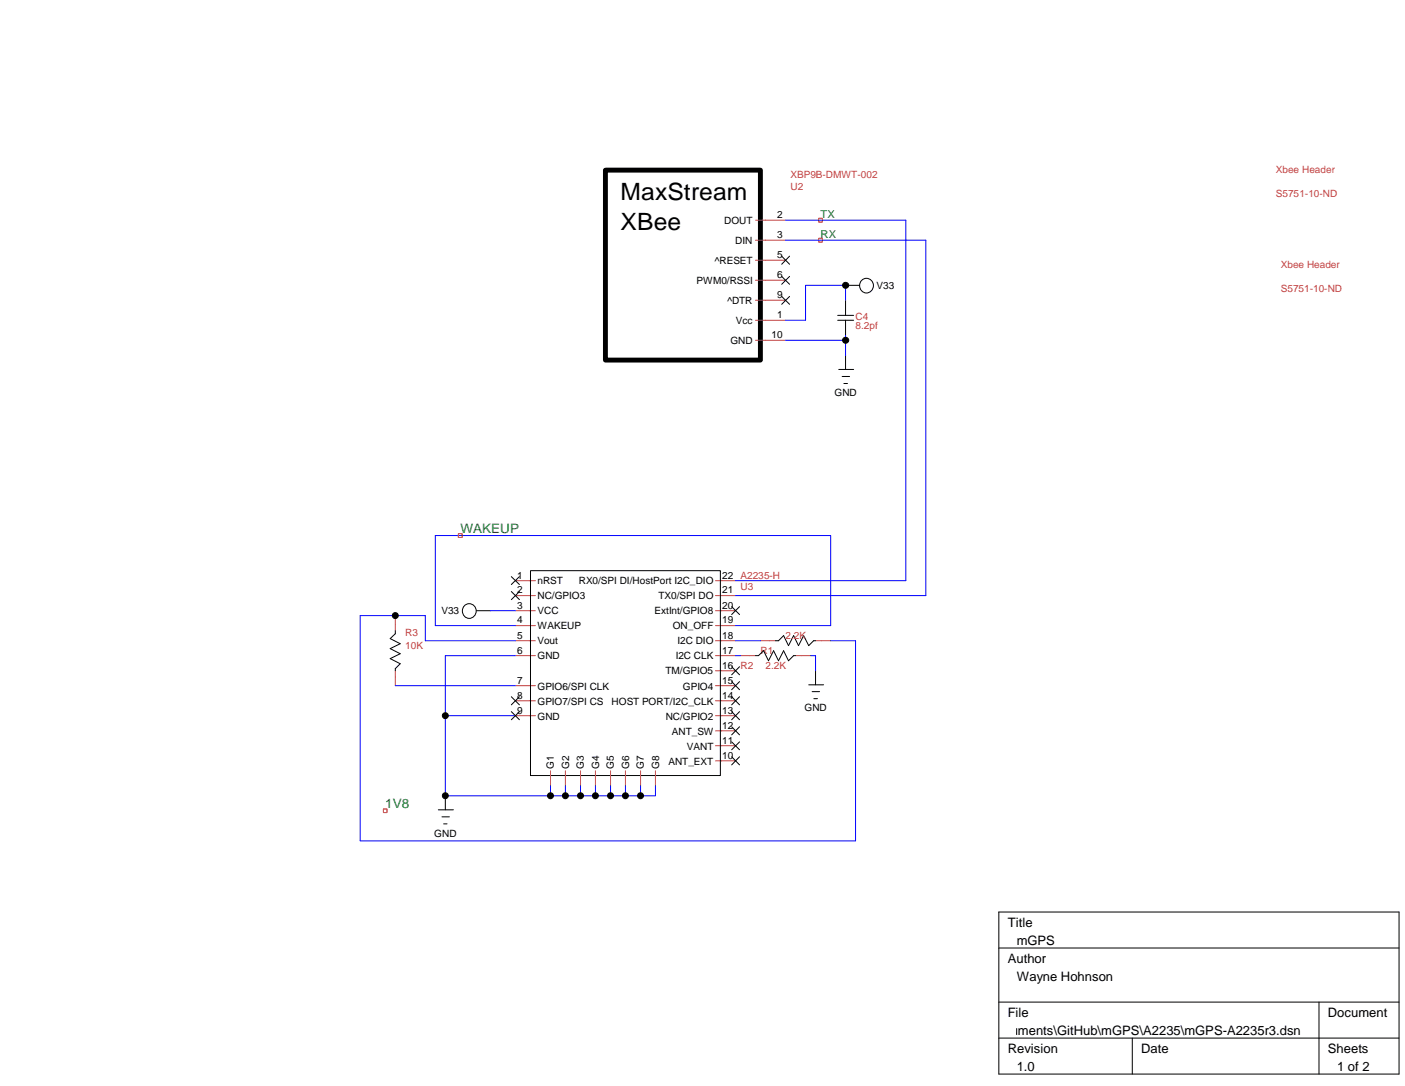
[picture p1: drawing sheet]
<svg xmlns="http://www.w3.org/2000/svg" width="279mm" height="216mm" viewBox="0 0 279 216" stroke-linecap="round" stroke-linejoin="round" font-family="sans-serif">
<path d="M120.4 33.8h30.8v37.8h-30.8z" fill="none" stroke="#000" stroke-width=".97"/>
<g fill="none" stroke="#c04040" stroke-width=".2">
<path d="M150.2 55.7h6M150.2 59.7h6M150.2 47.8h6M150.2 51.7h6M150.2 43.8h6M150.2 63.7h6M150.2 67.6h6M102.5 115.4h4M102.5 118.4h4M142.3 115.4h4M142.3 118.4h4M78.6 122.4v3"/>
<path d="M78.6 133.3v3M102.5 121.4h4M102.5 124.4h4M102.5 127.4h4M102.5 130.3h4M102.5 136.3h4M102.5 139.3h4M142.3 121.4h4M142.3 124.4h4M142.3 127.4h4M142.3 130.3h4M142.3 136.3h4"/>
<path d="M142.3 139.3h4M142.3 133.3h4M147.3 130.3h2.9M151.3 127.4h2.9M158.2 130.3h3M162.2 127.4h3M102.5 142.3h4M109.5 153.2v3M112.4 153.2v3M115.4 153.2v3M118.4 153.2v3M121.4 153.2v3"/>
<path d="M124.4 153.2v3M127.4 153.2v3M130.3 153.2v3M142.3 142.3h4M142.3 151.3h4M142.3 148.3h4M142.3 145.3h4"/>
</g>
<g fill="none" stroke="#000" stroke-width=".2">
<path d="M155.4 50.9l1.6 1.6M155.4 54.9l1.6 1.6M155.4 58.9l1.6 1.6M157 50.9l-1.6 1.6M157 54.9l-1.6 1.6M157 58.9l-1.6 1.6M168.1 56.7h2.8M168.1 59.7v3M166.6 63.7h3.2M166.6 62.7h3.2M166.8 73.4h3M167.5 74.8h1.5"/>
<path d="M167.8 76.2h.7M168.1 63.7v3M168.1 70.7v2.7M101.7 114.6l1.6 1.6M101.7 117.6l1.6 1.6M103.3 114.6l-1.6 1.6M103.3 117.6l-1.6 1.6M105.5 113.5h37.8v40.7h-37.8zM78.6 125.4v.6l-1 1 2 1-2 .9 2 1.1-2 .9 2 1.1-1 .9v.4M94.7 121.4h2.8M101.7 138.5l1.6 1.6M103.3 138.5l-1.6 1.6"/>
<path d="M145.5 132.5l1.6 1.7M145.5 135.5l1.6 1.6M145.5 138.5l1.6 1.6M145.5 120.6l1.6 1.6M147.1 132.5l-1.6 1.7M147.1 135.5l-1.6 1.6M147.1 138.5l-1.6 1.6M147.1 120.6l-1.6 1.6M150.2 130.3h.6l1-.9 1 2 1-2 1 2 1-2 1 2 1-1.1h.4M154.2 127.4h.6l1-1 1 2 1-2 1 2 1-2 1 2 1-1h.4M160.8 136.1h3M161.5 137.5h1.5"/>
<path d="M161.8 138.9h.8M162.2 133.3v2.8M88.6 158.2v2.8M101.7 141.5l1.6 1.6M103.3 141.5l-1.6 1.6M145.5 141.5l1.6 1.6M145.5 144.5l1.6 1.6M145.5 147.5l1.6 1.6M145.5 150.5l1.6 1.6M147.1 141.5l-1.6 1.6M147.1 144.5l-1.6 1.6M147.1 147.5l-1.6 1.6"/>
<path d="M147.1 150.5l-1.6 1.6M87.2 161h3M87.9 162.4h1.5M88.2 163.8h.7M198.6 181.3h79.6v32.2h-79.6zM198.6 188.5h79.6M198.6 199.2h79.6M262.3 199.2v14.3M198.6 206.4h79.6M225.2 206.4v7.1"/>
<circle cx="168.2" cy="56.7" r=".61"/>
<circle cx="172.3" cy="56.8" r="1.42"/>
<circle cx="168.2" cy="67.6" r=".61"/>
<circle cx="78.6" cy="122.4" r=".59"/>
<circle cx="93.3" cy="121.5" r="1.42"/>
<circle cx="88.6" cy="142.3" r=".59"/>
<circle cx="88.6" cy="158.2" r=".59"/>
<circle cx="109.5" cy="158.2" r=".59"/>
<circle cx="112.4" cy="158.2" r=".59"/>
<circle cx="115.4" cy="158.2" r=".59"/>
<circle cx="118.4" cy="158.2" r=".59"/>
<circle cx="121.4" cy="158.2" r=".59"/>
<circle cx="124.4" cy="158.2" r=".59"/>
<circle cx="127.4" cy="158.2" r=".59"/>
</g>
<g fill="none" stroke="#00f" stroke-width=".2">
<path d="M156.2 47.8h27.9v70.6h-37.8M156.2 43.8h23.9v71.6h-33.8M168.1 59.7v-3h-7.9v7h-4M156.2 67.6h11.9M168.1 66.7v4M78.6 136.3h23.9M97.5 121.4h5M102.5 130.3h-13.9v27.9h41.7v-2M102.5 127.4h-17.9v-5h-13v44.8h98.5v-39.8h-4.9M102.5 124.4h-15.9v-17.9h78.6v17.9h-18.9M146.3 130.3h1M146.3 127.4h5"/>
<path d="M161.2 130.3h1v3M88.6 142.3h13.9M109.5 156.2v2M112.4 156.2v2M115.4 156.2v2M118.4 156.2v2M121.4 156.2v2M124.4 156.2v2M127.4 156.2v2"/>
</g>
<path d="M162.8 43.4h.7v.8h-.7zM162.8 47.4h.7v.7h-.7zM91.1 106.1h.8v.7h-.8zM76.2 160.8h.8v.7h-.8z" fill="none" stroke="#f00" stroke-width=".2"/>
<g fill="#000">
<circle cx="168.2" cy="56.7" r=".61"/>
<circle cx="168.2" cy="67.6" r=".61"/>
<circle cx="78.6" cy="122.4" r=".59"/>
<circle cx="88.6" cy="142.3" r=".59"/>
<circle cx="88.6" cy="158.2" r=".59"/>
<circle cx="109.5" cy="158.2" r=".59"/>
<circle cx="112.4" cy="158.2" r=".59"/>
<circle cx="115.4" cy="158.2" r=".59"/>
<circle cx="118.4" cy="158.2" r=".59"/>
<circle cx="121.4" cy="158.2" r=".59"/>
<circle cx="124.4" cy="158.2" r=".59"/>
<circle cx="127.4" cy="158.2" r=".59"/>
</g>
<g font-size="4.7">
<text x="123.4" y="39.8">MaxStream</text>
<text x="123.4" y="45.7">XBee</text>
</g>
<g font-size="2.6" fill="#008020">
<text x="91.6" y="105.9">WAKEUP</text>
<text x="76.6" y="160.7">1V8</text>
</g>
<g font-size="2.6">
<text x="200.4" y="184.3">Title</text>
<text x="200.4" y="191.5">Author</text>
<text x="202.2" y="187.9">mGPS</text>
<text x="202.2" y="195.1">Wayne Hohnson</text>
<text x="200.4" y="202.2">File</text>
<text x="264.1" y="202.2">Document</text>
<text x="172.8" y="205.8">D:\Users\waynej\My Documents\GitHub\mGPS\A2235\mGPS-A2235r3.dsn</text>
<text x="200.4" y="209.4">Revision</text>
<text x="226.9" y="209.4">Date</text>
<text x="264.1" y="209.4">Sheets</text>
<text x="202.2" y="213">1.0</text>
<text x="265.9" y="213">1 of 2</text>
</g>
<g font-size="2.2" fill="#008020">
<text x="163.2" y="43.3">TX</text>
<text x="163.2" y="47.3">RX</text>
</g>
<g font-size="2" fill="#c04040">
<text x="157.2" y="35.4">XBP9B-DMWT-002</text>
<text x="253.7" y="34.4">Xbee Header</text>
<text x="157.2" y="37.8">U2</text>
<text x="253.7" y="39.2">S5751-10-ND</text>
<text x="254.7" y="53.3">Xbee Header</text>
<text x="254.7" y="58.1">S5751-10-ND</text>
<text x="170.1" y="63.7">C4</text>
<text x="170.1" y="65.4">8.2pf</text>
<text x="147.3" y="117.4">U3</text>
<text x="147.3" y="115">A2235-H</text>
<text x="80.6" y="126.4">R3</text>
<text x="80.6" y="128.9">10K</text>
<text x="151.3" y="129.9">R1</text>
<text x="156.2" y="127">2.2K</text>
<text x="147.3" y="132.9">R2</text>
<text x="152.2" y="132.9">2.2K</text>
</g>
<g font-size="2">
<text x="144" y="44.5">DOUT</text>
<text x="154.5" y="43.3">2</text>
<text x="154.5" y="47.3">3</text>
<text x="142.2" y="52.5">^RESET</text>
<text x="146.2" y="48.5">DIN</text>
<text x="154.5" y="51.3">5</text>
<text x="138.5" y="56.5">PWM0/RSSI</text>
<text x="154.5" y="59.3">9</text>
<text x="154.5" y="55.3">6</text>
<text x="174.3" y="57.5">V33</text>
<text x="144.7" y="60.5">^DTR</text>
<text x="146.3" y="64.4">Vcc</text>
<text x="154.5" y="63.2">1</text>
<text x="145.2" y="68.4">GND</text>
<text x="153.4" y="67.2">10</text>
<text x="165.9" y="78.7">GND</text>
<text x="102.9" y="115">1</text>
<text x="102.9" y="118">2</text>
<text x="106.9" y="116.2">nRST</text>
<text x="106.9" y="119.2">NC/GPIO3</text>
<text x="115.1" y="116.2">RX0/SPI DI/HostPort I2C_DIO</text>
<text x="130.9" y="119.2">TX0/SPI DO</text>
<text x="143.6" y="118">21</text>
<text x="143.6" y="115">22</text>
<text x="87.8" y="122.1">V33</text>
<text x="102.9" y="121">3</text>
<text x="102.9" y="124">4</text>
<text x="106.9" y="122.1">VCC</text>
<text x="106.9" y="125.1">WAKEUP</text>
<text x="130.2" y="122.1">ExtInt/GPIO8</text>
<text x="133.8" y="125.1">ON_OFF</text>
<text x="143.6" y="124">19</text>
<text x="143.6" y="121">20</text>
<text x="102.9" y="127">5</text>
<text x="102.9" y="129.9">6</text>
<text x="106.9" y="128.1">Vout</text>
<text x="106.9" y="131.1">GND</text>
<text x="134.4" y="131.1">I2C CLK</text>
<text x="134.7" y="128.1">I2C DIO</text>
<text x="143.6" y="129.9">17</text>
<text x="143.6" y="127">18</text>
<text x="102.9" y="135.9">7</text>
<text x="106.9" y="137.1">GPIO6/SPI CLK</text>
<text x="132.3" y="134.1">TM/GPIO5</text>
<text x="135.8" y="137.1">GPIO4</text>
<text x="143.6" y="135.9">15</text>
<text x="143.6" y="132.9">16</text>
<text x="102.9" y="138.9">8</text>
<text x="102.9" y="141.9">9</text>
<text x="106.9" y="140.1">GPIO7/SPI CS</text>
<text x="106.9" y="143">GND</text>
<text x="121.6" y="140.1">HOST PORT/I2C_CLK</text>
<text x="132.4" y="143">NC/GPIO2</text>
<text x="143.6" y="141.9">13</text>
<text x="143.6" y="138.9">14</text>
<text x="160" y="141.4">GND</text>
<text x="133.6" y="146">ANT_SW</text>
<text x="136.6" y="149">VANT</text>
<text x="143.6" y="147.8">11</text>
<text x="143.6" y="144.9">12</text>
<text x="110.2" y="152.8" transform="rotate(-90 110.2 152.8)">G1</text>
<text x="113.2" y="152.8" transform="rotate(-90 113.2 152.8)">G2</text>
<text x="116.1" y="152.8" transform="rotate(-90 116.1 152.8)">G3</text>
<text x="119.1" y="152.8" transform="rotate(-90 119.1 152.8)">G4</text>
<text x="122.1" y="152.8" transform="rotate(-90 122.1 152.8)">G5</text>
<text x="125.1" y="152.8" transform="rotate(-90 125.1 152.8)">G6</text>
<text x="128.1" y="152.8" transform="rotate(-90 128.1 152.8)">G7</text>
<text x="131.1" y="152.8" transform="rotate(-90 131.1 152.8)">G8</text>
<text x="132.9" y="152">ANT_EXT</text>
<text x="143.6" y="150.8">10</text>
<text x="86.4" y="166.3">GND</text>
</g>
</svg>
